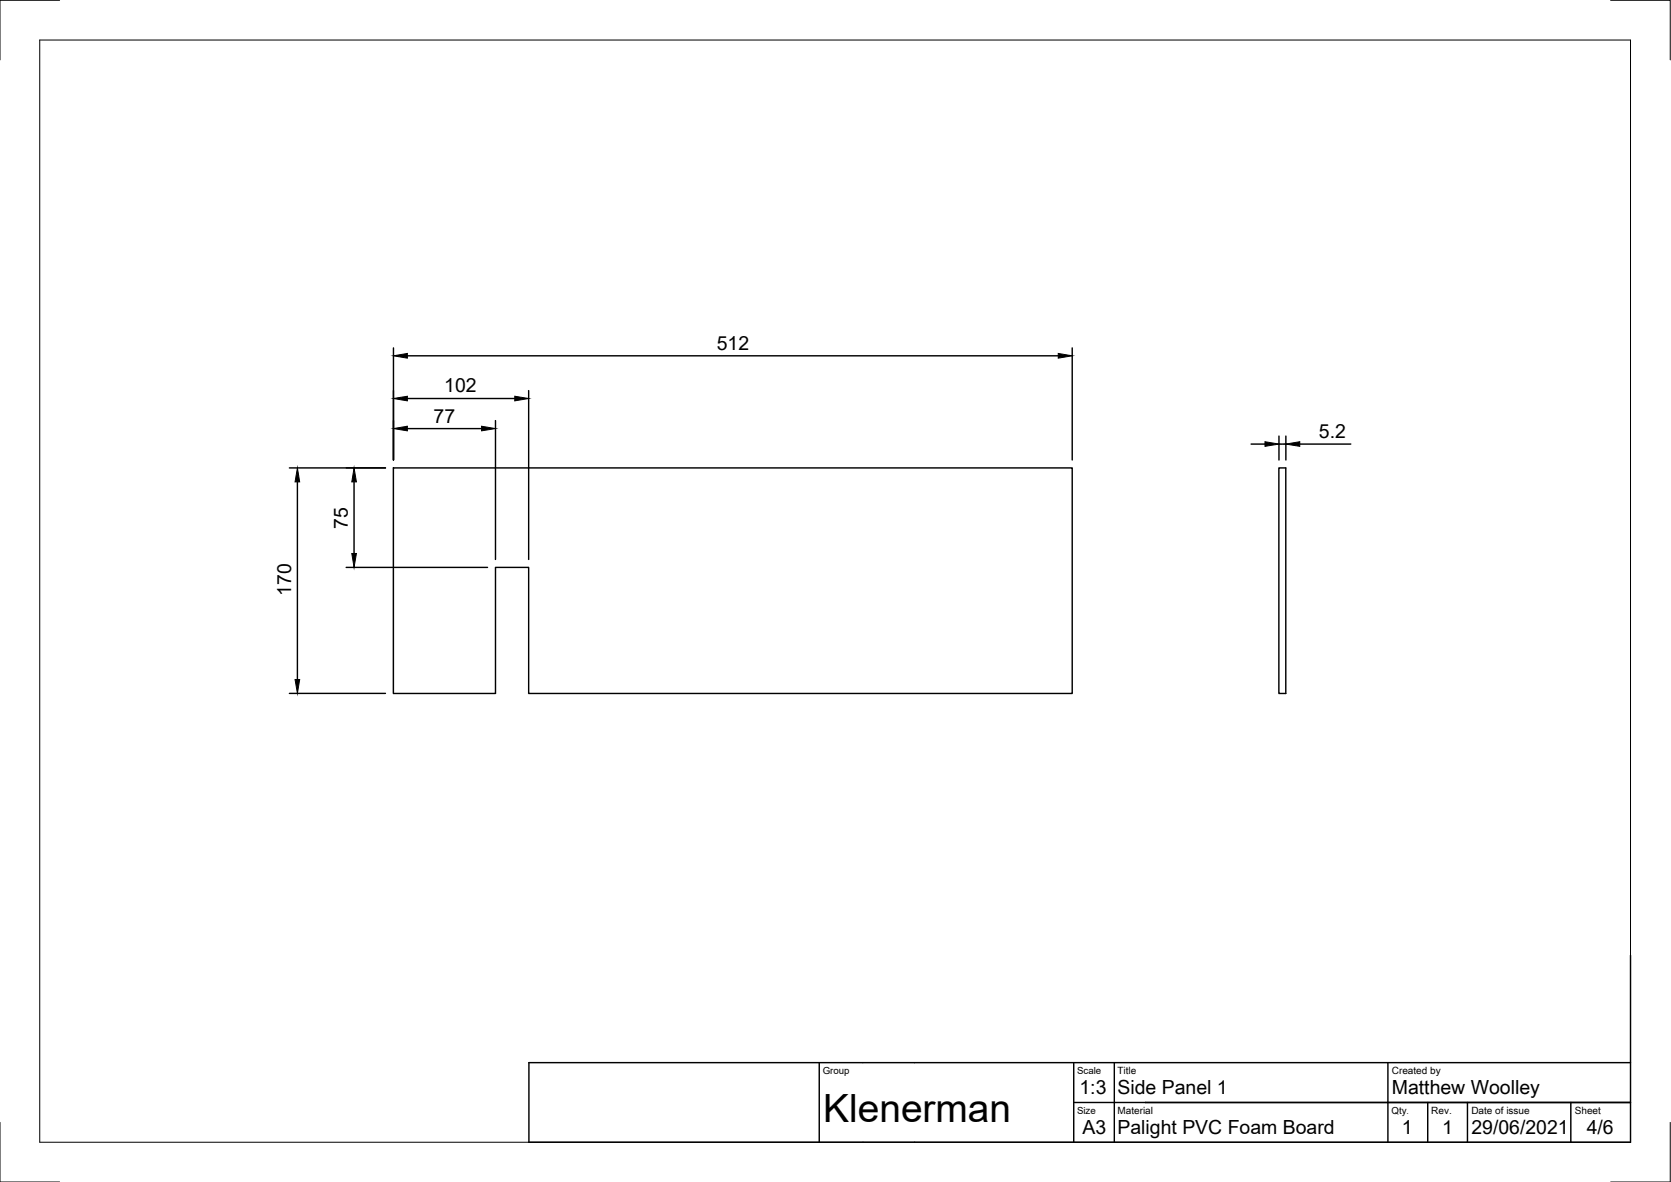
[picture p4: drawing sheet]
<svg xmlns="http://www.w3.org/2000/svg" width="420mm" height="297mm" viewBox="0 0 420 297" stroke-linecap="round" stroke-linejoin="round" font-family="sans-serif">
<!-- layer: Visible -->
<path d="M98.9 117.6h170.7v56.7h-136.7v-31.7h-8.3v31.7h-25.7zM321.6 117.6h1.7v56.7h-1.7z" fill="none" stroke="#000" stroke-width=".36"/>
<!-- layer: Border -->
<path d="M10 10.1h400v276.9h-400zM15 .1h-15v15M405 .1h15v15M0 282.1v14.9h15M420 282.1v14.9h-15" fill="none" stroke="#000" stroke-width=".25"/>
<!-- layer: TitleBlock -->
<path d="M410 240.1v46.9h-277v-20h277M206 267v20M270 277.1h140h-122M270 267v20M280.2 267v20M349 267v20M359 277.1v9.9M369 277.1v9.9M395 277.1v9.9" fill="none" stroke="#000" stroke-width=".36"/>
<!-- layer: Dimensions -->
<g fill="none" stroke="#000" stroke-width=".36">
<path d="M98.9 87.4v28.2M102.4 89.4h163.7M132.9 98.2v42.4M269.6 87.4v28.2M72.8 117.6h24.1M102.4 107.7h18.7M102.4 100.1h27M124.6 105.7v34.9M314.6 111.6h3.5M321.6 109.6v6M321.6 111.6h1.7M323.3 109.6v6"/>
<path d="M326.8 111.6h12.8M74.8 121.1v49.7M89 121.1v18M87 142.6h35.6M72.8 174.3h24.1"/>
</g>
<path d="M98.9 89.4l3.5-.6v1.2zM98.9 100.1l3.5-.5v1.1zM129.4 99.6l3.5 .5-3.5 .6zM266.1 88.8l3.5 .6-3.5 .6zM98.9 107.7l3.5-.6v1.2zM121.1 107.1l3.5 .6-3.5 .6zM318.1 111l3.5 .6-3.5 .6zM323.3 111.6l3.5-.6v1.2zM74.8 117.6l.6 3.5h-1.2zM89 117.6l.6 3.5h-1.1zM88.5 139.1h1.1l-.6 3.5zM74.2 170.8h1.2l-.6 3.5z" fill="#000" stroke="#000" stroke-width=".25"/>
<text font-size="9.8" x="207" y="282.1">Klenerman</text>
<g font-size="4.9">
<text x="180.2" y="87.8">512</text>
<text x="111.7" y="98.6">102</text>
<text x="109" y="106.2">77</text>
<text x="331.6" y="110">5.2</text>
<text x="87.5" y="132.8" transform="rotate(-90 87.5 132.8)">75</text>
<text x="73.2" y="149.8" transform="rotate(-90 73.2 149.8)">170</text>
<text x="271.4" y="275">1:3</text>
<text x="281" y="275">Side Panel 1</text>
<text x="350" y="275">Matthew Woolley</text>
<text x="272.2" y="285.1">A3</text>
<text x="281" y="285.1">Palight PVC Foam Board</text>
<text x="352.4" y="285.1">1</text>
<text x="362.6" y="285.1">1</text>
<text x="370" y="285.1">29/06/2021</text>
<text x="399" y="285.1">4/6</text>
</g>
<g font-size="2.5">
<text x="281" y="269.9">Title</text>
<text x="350" y="269.9">Created by</text>
<text x="281" y="279.9">Material</text>
<text x="359.9" y="279.9">Rev.</text>
<text x="370" y="279.9">Date of issue</text>
<text x="396" y="279.9">Sheet</text>
</g>
<g font-size="2.4">
<text x="206.9" y="269.8">Group</text>
<text x="270.8" y="269.8">Scale</text>
<text x="270.8" y="279.8">Size</text>
<text x="349.9" y="279.8">Qty</text>
</g>
<text font-size="2.1" x="353.7" y="279.8">.</text>
</svg>
